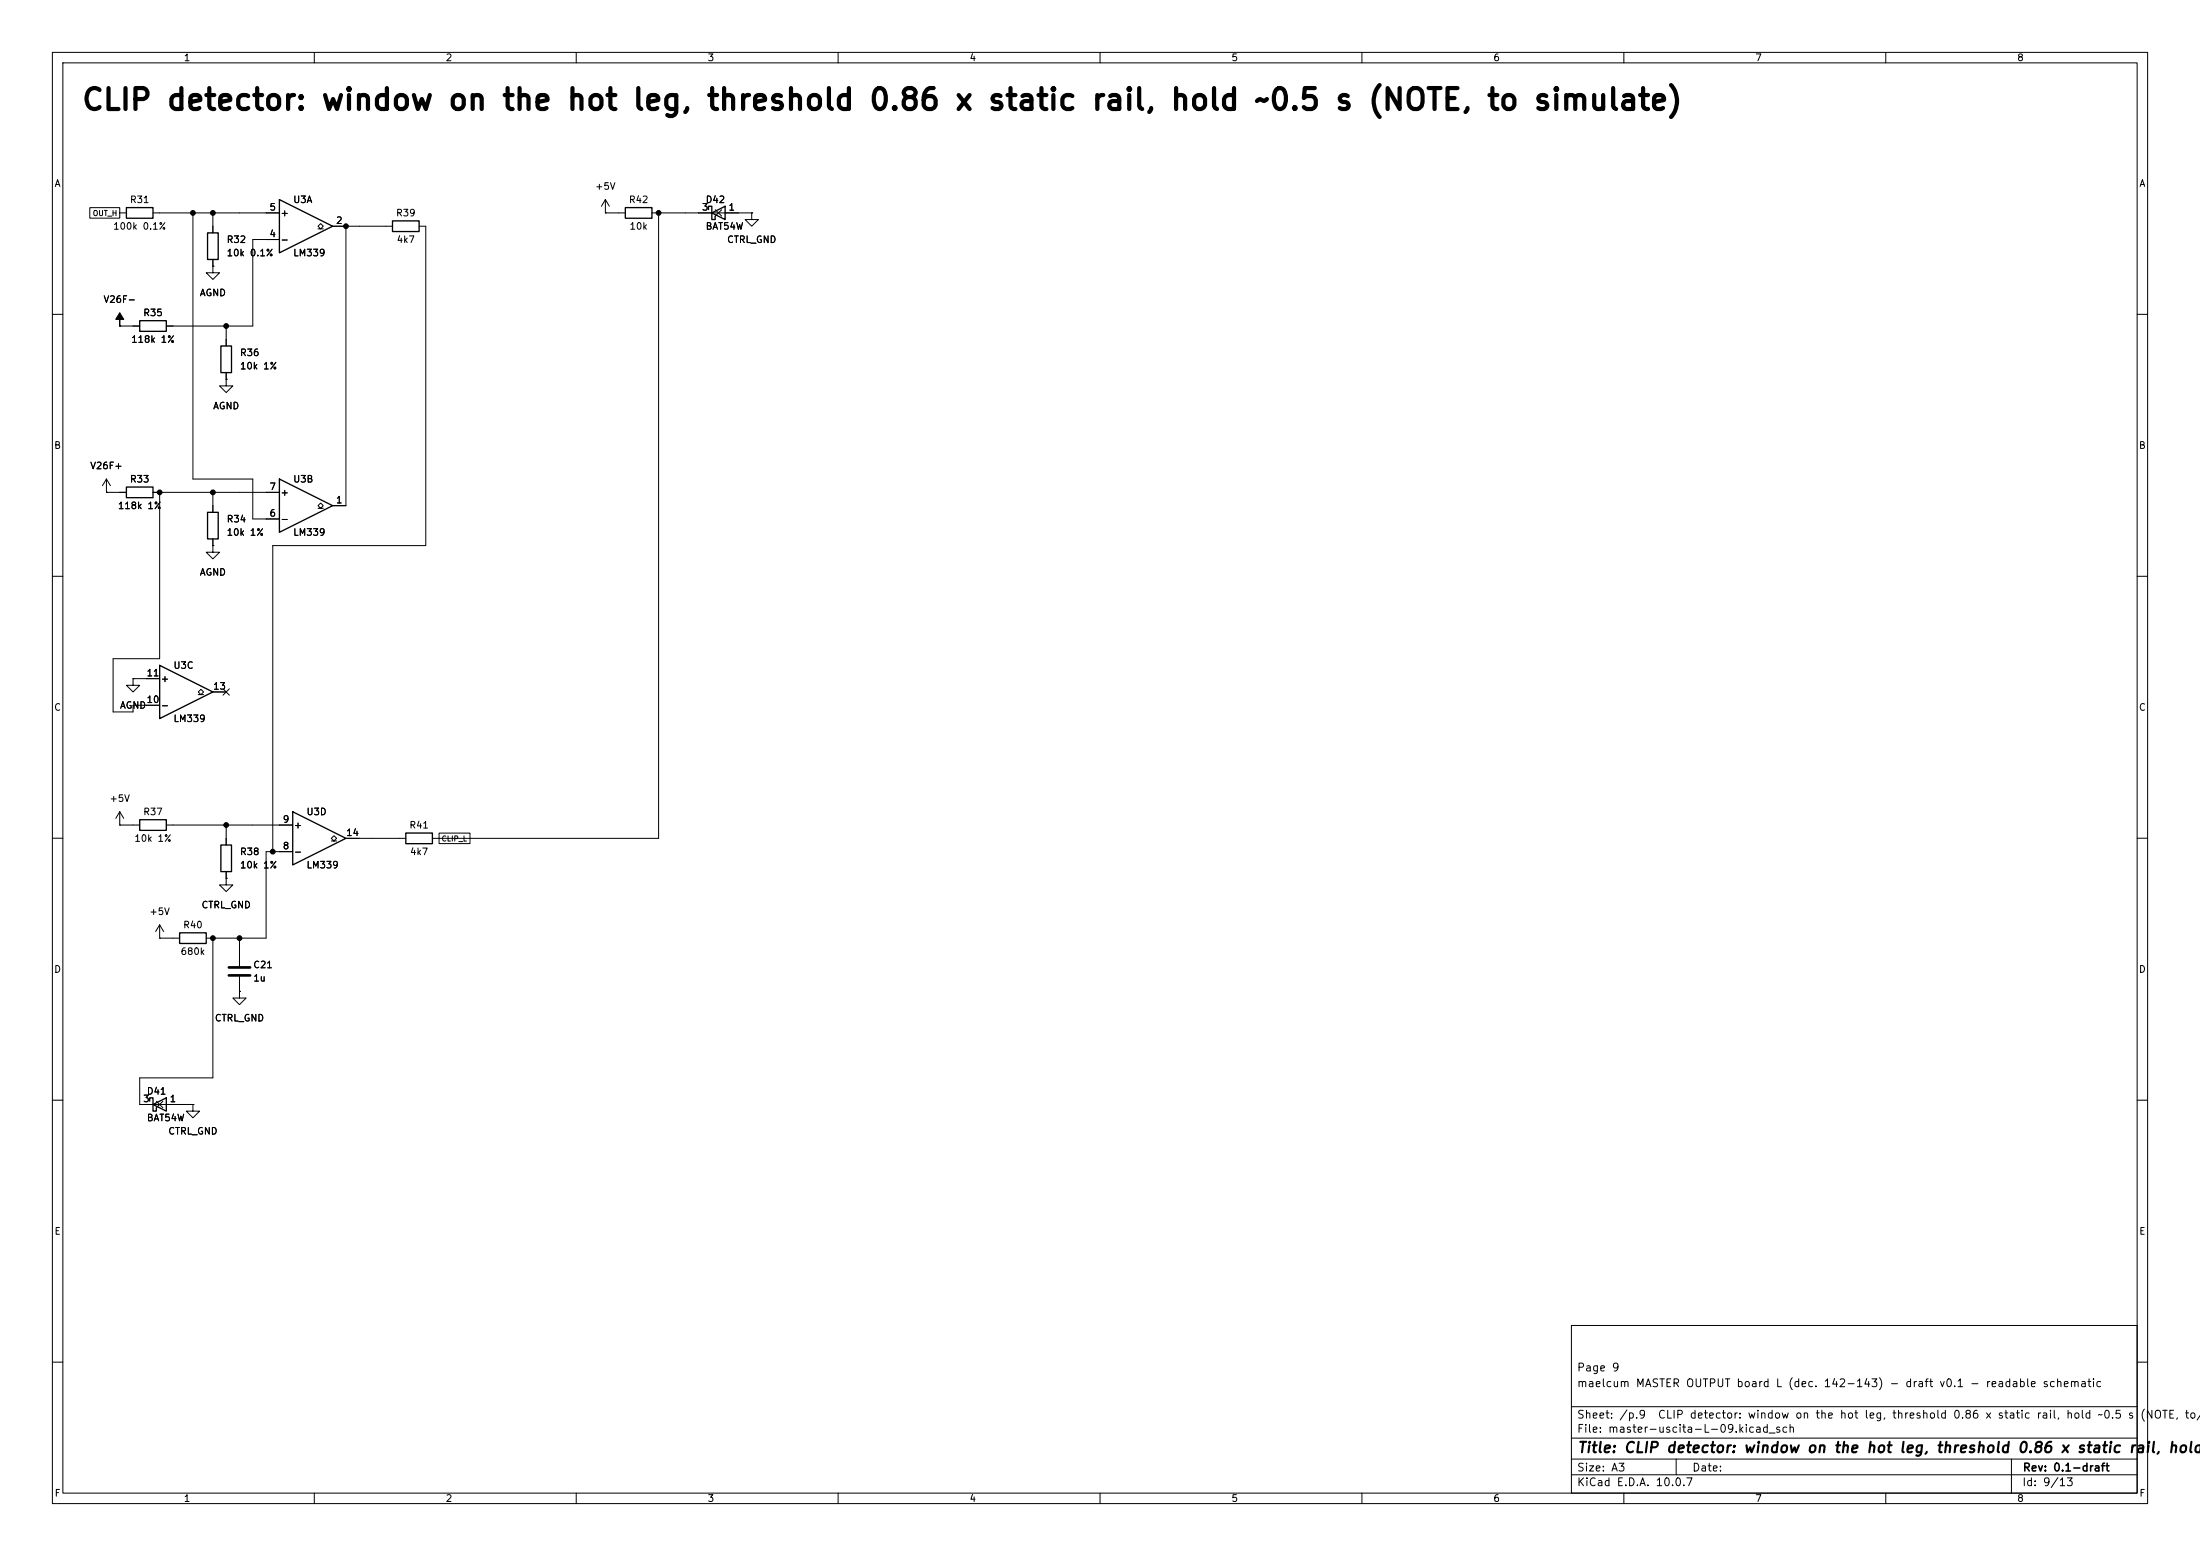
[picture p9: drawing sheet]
(kicad_sch
 (version 20260101)
 (generator "eeschema")
 (generator_version "10.0")
 (paper "A3")
 (title_block
  (title "CLIP detector: window on the hot leg, threshold 0.86 x static rail, hold ~0.5 s (NOTE, to simulate)")
  (rev "0.1-draft")
  (comment 1 "maelcum MASTER OUTPUT board L (dec. 142-143) - draft v0.1 - readable schematic")
  (comment 2 "Page 9"))
 (lib_symbols
  (symbol
   "Comparator:LM339"
   (pin_names
    (offset 0.127)) (exclude_from_sim no) (in_bom yes) (on_board yes)
   (in_pos_files yes)
   (duplicate_pin_numbers_are_jumpers no)
   (property
    "Reference"
    "U" (at 0 5.08 0) (show_name no) (do_not_autoplace no) (effects (font (size 1.27 1.27)) (justify left)))
   (property
    "Value"
    "LM339" (at 0 -5.08 0) (show_name no) (do_not_autoplace no) (effects (font (size 1.27 1.27)) (justify left)))
   (property
    "Footprint"
    "" (at -1.27 2.54 0) (show_name no) (do_not_autoplace no) (hide yes) (effects (font (size 1.27 1.27))))
   (property
    "Datasheet"
    "https://www.st.com/resource/en/datasheet/lm139.pdf" (at 1.27 5.08 0) (show_name no) (do_not_autoplace no) (hide yes) (effects (font (size 1.27 1.27))))
   (property
    "Description"
    "Quad Differential Comparators, SOIC-14/TSSOP-14" (at 0 0 0) (show_name no) (do_not_autoplace no) (hide yes) (effects (font (size 1.27 1.27))))
   (property
    "ki_locked"
    "" (at 0 0 0) (show_name no) (do_not_autoplace no) (effects (font (size 1.27 1.27))))
   (property
    "ki_keywords"
    "cmp open collector" (at 0 0 0) (show_name no) (do_not_autoplace no) (hide yes) (effects (font (size 1.27 1.27))))
   (property
    "ki_fp_filters"
    "SOIC*3.9x8.7mm*P1.27mm* TSSOP*4.4x5mm*P0.65mm*" (at 0 0 0) (show_name no) (do_not_autoplace no) (hide yes) (effects (font (size 1.27 1.27))))
   (symbol
    "LM339_1_1"
    (polyline (pts (xy -5.08 5.08) (xy 5.08 0) (xy -5.08 -5.08) (xy -5.08 5.08)) (stroke (width 0.254) (type default)) (fill (type background)))
    (polyline (pts (xy 3.302 -0.508) (xy 2.794 -0.508) (xy 3.302 0) (xy 2.794 0.508) (xy 2.286 0) (xy 2.794 -0.508) (xy 2.286 -0.508)) (stroke (width 0.127) (type default)) (fill (type none)))
    (pin
    open_collector
    line (at 7.62 0 180) (length 2.54) (name
    "" (effects (font (size 1.27 1.27)))) (number
    "2" (effects (font (size 1.27 1.27)))))
    (pin
    input
    line (at -7.62 -2.54 0) (length 2.54) (name
    "-" (effects (font (size 1.27 1.27)))) (number
    "4" (effects (font (size 1.27 1.27)))))
    (pin
    input
    line (at -7.62 2.54 0) (length 2.54) (name
    "+" (effects (font (size 1.27 1.27)))) (number
    "5" (effects (font (size 1.27 1.27))))))
   (symbol
    "LM339_2_1"
    (polyline (pts (xy -5.08 5.08) (xy 5.08 0) (xy -5.08 -5.08) (xy -5.08 5.08)) (stroke (width 0.254) (type default)) (fill (type background)))
    (polyline (pts (xy 3.302 -0.508) (xy 2.794 -0.508) (xy 3.302 0) (xy 2.794 0.508) (xy 2.286 0) (xy 2.794 -0.508) (xy 2.286 -0.508)) (stroke (width 0.127) (type default)) (fill (type none)))
    (pin
    open_collector
    line (at 7.62 0 180) (length 2.54) (name
    "" (effects (font (size 1.27 1.27)))) (number
    "1" (effects (font (size 1.27 1.27)))))
    (pin
    input
    line (at -7.62 -2.54 0) (length 2.54) (name
    "-" (effects (font (size 1.27 1.27)))) (number
    "6" (effects (font (size 1.27 1.27)))))
    (pin
    input
    line (at -7.62 2.54 0) (length 2.54) (name
    "+" (effects (font (size 1.27 1.27)))) (number
    "7" (effects (font (size 1.27 1.27))))))
   (symbol
    "LM339_3_1"
    (polyline (pts (xy -5.08 5.08) (xy 5.08 0) (xy -5.08 -5.08) (xy -5.08 5.08)) (stroke (width 0.254) (type default)) (fill (type background)))
    (polyline (pts (xy 3.302 -0.508) (xy 2.794 -0.508) (xy 3.302 0) (xy 2.794 0.508) (xy 2.286 0) (xy 2.794 -0.508) (xy 2.286 -0.508)) (stroke (width 0.127) (type default)) (fill (type none)))
    (pin
    input
    line (at -7.62 -2.54 0) (length 2.54) (name
    "-" (effects (font (size 1.27 1.27)))) (number
    "10" (effects (font (size 1.27 1.27)))))
    (pin
    input
    line (at -7.62 2.54 0) (length 2.54) (name
    "+" (effects (font (size 1.27 1.27)))) (number
    "11" (effects (font (size 1.27 1.27)))))
    (pin
    open_collector
    line (at 7.62 0 180) (length 2.54) (name
    "" (effects (font (size 1.27 1.27)))) (number
    "13" (effects (font (size 1.27 1.27))))))
   (symbol
    "LM339_4_1"
    (polyline (pts (xy -5.08 5.08) (xy 5.08 0) (xy -5.08 -5.08) (xy -5.08 5.08)) (stroke (width 0.254) (type default)) (fill (type background)))
    (polyline (pts (xy 3.302 -0.508) (xy 2.794 -0.508) (xy 3.302 0) (xy 2.794 0.508) (xy 2.286 0) (xy 2.794 -0.508) (xy 2.286 -0.508)) (stroke (width 0.127) (type default)) (fill (type none)))
    (pin
    input
    line (at -7.62 -2.54 0) (length 2.54) (name
    "-" (effects (font (size 1.27 1.27)))) (number
    "8" (effects (font (size 1.27 1.27)))))
    (pin
    input
    line (at -7.62 2.54 0) (length 2.54) (name
    "+" (effects (font (size 1.27 1.27)))) (number
    "9" (effects (font (size 1.27 1.27)))))
    (pin
    open_collector
    line (at 7.62 0 180) (length 2.54) (name
    "" (effects (font (size 1.27 1.27)))) (number
    "14" (effects (font (size 1.27 1.27))))))
   (symbol
    "LM339_5_1"
    (pin
    power_in
    line (at -2.54 7.62 270) (length 3.81) (name
    "V+" (effects (font (size 1.27 1.27)))) (number
    "3" (effects (font (size 1.27 1.27)))))
    (pin
    power_in
    line (at -2.54 -7.62 90) (length 3.81) (name
    "V-" (effects (font (size 1.27 1.27)))) (number
    "12" (effects (font (size 1.27 1.27))))))
   (embedded_fonts no))
  (symbol
   "Device:R"
   (pin_numbers (hide yes))
   (pin_names
    (offset 0)) (exclude_from_sim no) (in_bom yes) (on_board yes)
   (in_pos_files yes)
   (duplicate_pin_numbers_are_jumpers no)
   (property
    "Reference"
    "R" (at 2.032 0 90) (show_name no) (do_not_autoplace no) (effects (font (size 1.27 1.27))))
   (property
    "Value"
    "R" (at 0 0 90) (show_name no) (do_not_autoplace no) (effects (font (size 1.27 1.27))))
   (property
    "Footprint"
    "" (at -1.778 0 90) (show_name no) (do_not_autoplace no) (hide yes) (effects (font (size 1.27 1.27))))
   (property
    "Datasheet"
    "" (at 0 0 0) (show_name no) (do_not_autoplace no) (hide yes) (effects (font (size 1.27 1.27))))
   (property
    "Description"
    "Resistor" (at 0 0 0) (show_name no) (do_not_autoplace no) (hide yes) (effects (font (size 1.27 1.27))))
   (property
    "ki_keywords"
    "R res resistor" (at 0 0 0) (show_name no) (do_not_autoplace no) (hide yes) (effects (font (size 1.27 1.27))))
   (property
    "ki_fp_filters"
    "R_*" (at 0 0 0) (show_name no) (do_not_autoplace no) (hide yes) (effects (font (size 1.27 1.27))))
   (symbol
    "R_0_1"
    (rectangle (start -1.016 -2.54) (end 1.016 2.54) (stroke (width 0.254) (type default)) (fill (type none))))
   (symbol
    "R_1_1"
    (pin
    passive
    line (at 0 3.81 270) (length 1.27) (name
    "" (effects (font (size 1.27 1.27)))) (number
    "1" (effects (font (size 1.27 1.27)))))
    (pin
    passive
    line (at 0 -3.81 90) (length 1.27) (name
    "" (effects (font (size 1.27 1.27)))) (number
    "2" (effects (font (size 1.27 1.27))))))
   (embedded_fonts no))
  (symbol
   "power:GND"
   (power global)
   (pin_numbers (hide yes))
   (pin_names
    (offset 0) (hide yes)) (exclude_from_sim no) (in_bom yes) (on_board yes)
   (in_pos_files yes)
   (duplicate_pin_numbers_are_jumpers no)
   (property
    "Reference"
    "#PWR" (at 0 -6.35 0) (show_name no) (do_not_autoplace no) (hide yes) (effects (font (size 1.27 1.27))))
   (property
    "Value"
    "GND" (at 0 -3.81 0) (show_name no) (do_not_autoplace no) (effects (font (size 1.27 1.27))))
   (property
    "Footprint"
    "" (at 0 0 0) (show_name no) (do_not_autoplace no) (hide yes) (effects (font (size 1.27 1.27))))
   (property
    "Datasheet"
    "" (at 0 0 0) (show_name no) (do_not_autoplace no) (hide yes) (effects (font (size 1.27 1.27))))
   (property
    "Description"
    "Power symbol creates a global label with name \"GND\" , ground" (at 0 0 0) (show_name no) (do_not_autoplace no) (hide yes) (effects (font (size 1.27 1.27))))
   (property
    "ki_keywords"
    "global power" (at 0 0 0) (show_name no) (do_not_autoplace no) (hide yes) (effects (font (size 1.27 1.27))))
   (symbol
    "GND_0_1"
    (polyline (pts (xy 0 0) (xy 0 -1.27) (xy 1.27 -1.27) (xy 0 -2.54) (xy -1.27 -1.27) (xy 0 -1.27)) (stroke (width 0) (type default)) (fill (type none))))
   (symbol
    "GND_1_1"
    (pin
    power_in
    line (at 0 0 270) (length 0) (name
    "" (effects (font (size 1.27 1.27)))) (number
    "1" (effects (font (size 1.27 1.27))))))
   (embedded_fonts no))
  (symbol
   "power:-15V"
   (power global)
   (pin_numbers (hide yes))
   (pin_names
    (offset 0) (hide yes)) (exclude_from_sim no) (in_bom yes) (on_board yes)
   (in_pos_files yes)
   (duplicate_pin_numbers_are_jumpers no)
   (property
    "Reference"
    "#PWR" (at 0 -3.81 0) (show_name no) (do_not_autoplace no) (hide yes) (effects (font (size 1.27 1.27))))
   (property
    "Value"
    "-15V" (at 0 3.556 0) (show_name no) (do_not_autoplace no) (effects (font (size 1.27 1.27))))
   (property
    "Footprint"
    "" (at 0 0 0) (show_name no) (do_not_autoplace no) (hide yes) (effects (font (size 1.27 1.27))))
   (property
    "Datasheet"
    "" (at 0 0 0) (show_name no) (do_not_autoplace no) (hide yes) (effects (font (size 1.27 1.27))))
   (property
    "Description"
    "Power symbol creates a global label with name \"-15V\"" (at 0 0 0) (show_name no) (do_not_autoplace no) (hide yes) (effects (font (size 1.27 1.27))))
   (property
    "ki_keywords"
    "global power" (at 0 0 0) (show_name no) (do_not_autoplace no) (hide yes) (effects (font (size 1.27 1.27))))
   (symbol
    "-15V_0_0"
    (pin
    power_in
    line (at 0 0 90) (length 0) (name
    "" (effects (font (size 1.27 1.27)))) (number
    "1" (effects (font (size 1.27 1.27))))))
   (symbol
    "-15V_0_1"
    (polyline (pts (xy 0 0) (xy 0 1.27) (xy 0.762 1.27) (xy 0 2.54) (xy -0.762 1.27) (xy 0 1.27)) (stroke (width 0) (type default)) (fill (type outline))))
   (embedded_fonts no))
  (symbol
   "power:+15V"
   (power global)
   (pin_numbers (hide yes))
   (pin_names
    (offset 0) (hide yes)) (exclude_from_sim no) (in_bom yes) (on_board yes)
   (in_pos_files yes)
   (duplicate_pin_numbers_are_jumpers no)
   (property
    "Reference"
    "#PWR" (at 0 -3.81 0) (show_name no) (do_not_autoplace no) (hide yes) (effects (font (size 1.27 1.27))))
   (property
    "Value"
    "+15V" (at 0 3.556 0) (show_name no) (do_not_autoplace no) (effects (font (size 1.27 1.27))))
   (property
    "Footprint"
    "" (at 0 0 0) (show_name no) (do_not_autoplace no) (hide yes) (effects (font (size 1.27 1.27))))
   (property
    "Datasheet"
    "" (at 0 0 0) (show_name no) (do_not_autoplace no) (hide yes) (effects (font (size 1.27 1.27))))
   (property
    "Description"
    "Power symbol creates a global label with name \"+15V\"" (at 0 0 0) (show_name no) (do_not_autoplace no) (hide yes) (effects (font (size 1.27 1.27))))
   (property
    "ki_keywords"
    "global power" (at 0 0 0) (show_name no) (do_not_autoplace no) (hide yes) (effects (font (size 1.27 1.27))))
   (symbol
    "+15V_0_1"
    (polyline (pts (xy -0.762 1.27) (xy 0 2.54)) (stroke (width 0) (type default)) (fill (type none)))
    (polyline (pts (xy 0 2.54) (xy 0.762 1.27)) (stroke (width 0) (type default)) (fill (type none)))
    (polyline (pts (xy 0 0) (xy 0 2.54)) (stroke (width 0) (type default)) (fill (type none))))
   (symbol
    "+15V_1_1"
    (pin
    power_in
    line (at 0 0 90) (length 0) (name
    "" (effects (font (size 1.27 1.27)))) (number
    "1" (effects (font (size 1.27 1.27))))))
   (embedded_fonts no))
  (symbol
   "Device:C"
   (pin_numbers (hide yes))
   (pin_names
    (offset 0.254)) (exclude_from_sim no) (in_bom yes) (on_board yes)
   (in_pos_files yes)
   (duplicate_pin_numbers_are_jumpers no)
   (property
    "Reference"
    "C" (at 0.635 2.54 0) (show_name no) (do_not_autoplace no) (effects (font (size 1.27 1.27)) (justify left)))
   (property
    "Value"
    "C" (at 0.635 -2.54 0) (show_name no) (do_not_autoplace no) (effects (font (size 1.27 1.27)) (justify left)))
   (property
    "Footprint"
    "" (at 0.9652 -3.81 0) (show_name no) (do_not_autoplace no) (hide yes) (effects (font (size 1.27 1.27))))
   (property
    "Datasheet"
    "" (at 0 0 0) (show_name no) (do_not_autoplace no) (hide yes) (effects (font (size 1.27 1.27))))
   (property
    "Description"
    "Unpolarized capacitor" (at 0 0 0) (show_name no) (do_not_autoplace no) (hide yes) (effects (font (size 1.27 1.27))))
   (property
    "ki_keywords"
    "cap capacitor" (at 0 0 0) (show_name no) (do_not_autoplace no) (hide yes) (effects (font (size 1.27 1.27))))
   (property
    "ki_fp_filters"
    "C_*" (at 0 0 0) (show_name no) (do_not_autoplace no) (hide yes) (effects (font (size 1.27 1.27))))
   (symbol
    "C_0_1"
    (polyline (pts (xy -2.032 0.762) (xy 2.032 0.762)) (stroke (width 0.508) (type default)) (fill (type none)))
    (polyline (pts (xy -2.032 -0.762) (xy 2.032 -0.762)) (stroke (width 0.508) (type default)) (fill (type none))))
   (symbol
    "C_1_1"
    (pin
    passive
    line (at 0 3.81 270) (length 2.794) (name
    "" (effects (font (size 1.27 1.27)))) (number
    "1" (effects (font (size 1.27 1.27)))))
    (pin
    passive
    line (at 0 -3.81 90) (length 2.794) (name
    "" (effects (font (size 1.27 1.27)))) (number
    "2" (effects (font (size 1.27 1.27))))))
   (embedded_fonts no))
  (symbol
   "Diode:BAT54W"
   (pin_names
    (offset 1.016) (hide yes)) (exclude_from_sim no) (in_bom yes) (on_board yes)
   (in_pos_files yes)
   (duplicate_pin_numbers_are_jumpers no)
   (property
    "Reference"
    "D" (at 0 2.54 0) (show_name no) (do_not_autoplace no) (effects (font (size 1.27 1.27))))
   (property
    "Value"
    "BAT54W" (at 0 -2.54 0) (show_name no) (do_not_autoplace no) (effects (font (size 1.27 1.27))))
   (property
    "Footprint"
    "Package_TO_SOT_SMD:SOT-323_SC-70" (at 0 -4.445 0) (show_name no) (do_not_autoplace no) (hide yes) (effects (font (size 1.27 1.27))))
   (property
    "Datasheet"
    "https://assets.nexperia.com/documents/data-sheet/BAT54W_SER.pdf" (at 0 0 0) (show_name no) (do_not_autoplace no) (hide yes) (effects (font (size 1.27 1.27))))
   (property
    "Description"
    "Schottky barrier diode, SOT-323" (at 0 0 0) (show_name no) (do_not_autoplace no) (hide yes) (effects (font (size 1.27 1.27))))
   (property
    "ki_keywords"
    "schottky diode" (at 0 0 0) (show_name no) (do_not_autoplace no) (hide yes) (effects (font (size 1.27 1.27))))
   (property
    "ki_fp_filters"
    "SOT?323*" (at 0 0 0) (show_name no) (do_not_autoplace no) (hide yes) (effects (font (size 1.27 1.27))))
   (symbol
    "BAT54W_0_1"
    (polyline (pts (xy -1.905 0.635) (xy -1.905 1.27) (xy -1.27 1.27) (xy -1.27 -1.27) (xy -0.635 -1.27) (xy -0.635 -0.635)) (stroke (width 0.254) (type default)) (fill (type none)))
    (polyline (pts (xy 1.27 1.27) (xy 1.27 -1.27) (xy -1.27 0) (xy 1.27 1.27)) (stroke (width 0.254) (type default)) (fill (type none)))
    (polyline (pts (xy 1.27 0) (xy -1.27 0)) (stroke (width 0) (type default)) (fill (type none))))
   (symbol
    "BAT54W_1_1"
    (pin
    passive
    line (at 3.81 0 180) (length 2.54) (name
    "A" (effects (font (size 1.27 1.27)))) (number
    "1" (effects (font (size 1.27 1.27)))))
    (pin
    no_connect
    line (at 0 0 90) (length 2.54) (hide yes) (name
    "NC" (effects (font (size 1.27 1.27)))) (number
    "2" (effects (font (size 1.27 1.27)))))
    (pin
    passive
    line (at -3.81 0 0) (length 2.54) (name
    "K" (effects (font (size 1.27 1.27)))) (number
    "3" (effects (font (size 1.27 1.27))))))
   (embedded_fonts no)))
 (text
  "CLIP detector: window on the hot leg, threshold 0.86 x static rail, hold ~0.5 s (NOTE, to simulate)"
  (exclude_from_sim no)
  (at 15.24 21.59 0)
  (effects (font (size 4 4)
    (bold yes)) (justify left bottom)))
 (symbol
  (lib_id "Comparator:LM339")
  (at 58.42 43.18 0)
  (unit 1)
  (body_style 1)
  (exclude_from_sim no)
  (in_bom yes)
  (on_board yes)
  (dnp no)
  (property
   "Reference"
   "U3" (at 55.88 38.1 0) (effects (font (size 1.27 1.27)) (justify left)))
  (property
   "Value"
   "LM339" (at 55.88 48.26 0) (effects (font (size 1.27 1.27)) (justify left)))
  (property
   "Footprint"
   "Package_SO:SOIC-14_3.9x8.7mm_P1.27mm" (at 58.42 43.18 0) (effects (font (size 1.27 1.27)) (justify left) (hide yes)))
  (property
   "Datasheet"
   "" (at 58.42 43.18 0) (effects (font (size 1.27 1.27)) (justify left) (hide yes)))
  (property
   "Nota"
   "NOTA: clip detector (correzione 20 della review)" (at 58.42 43.18 0) (effects (font (size 1.27 1.27)) (justify left) (hide yes)))
  (pin
   "2")
  (pin
   "4")
  (pin
   "5")
  (instances (project
    "master-uscita-L" (path
    "/cc71cb06-0b2d-556a-b328-36d22986674b/72d76000-9c12-505d-b5e4-c0ff40a6dc7b" (reference "U3") (unit 1)))))
 (wire
  (pts (xy 66.04 43.18) (xy 68.58 43.18))
  (stroke (width 0) (type default)))
 (symbol
  (lib_id "Device:R")
  (at 77.47 43.18 90)
  (unit 1)
  (body_style 1)
  (exclude_from_sim no)
  (in_bom yes)
  (on_board yes)
  (dnp no)
  (property
   "Reference"
   "R39" (at 77.47 40.64 90) (effects (font (size 1.27 1.27))))
  (property
   "Value"
   "4k7" (at 77.47 45.72 90) (effects (font (size 1.27 1.27))))
  (property
   "Footprint"
   "Resistor_SMD:R_0805_2012Metric" (at 77.47 43.18 0) (effects (font (size 1.27 1.27)) (justify left) (hide yes)))
  (property
   "Datasheet"
   "" (at 77.47 43.18 0) (effects (font (size 1.27 1.27)) (justify left) (hide yes)))
  (pin
   "1")
  (pin
   "2")
  (instances (project
    "master-uscita-L" (path
    "/cc71cb06-0b2d-556a-b328-36d22986674b/72d76000-9c12-505d-b5e4-c0ff40a6dc7b" (reference "R39") (unit 1)))))
 (wire
  (pts (xy 68.58 43.18) (xy 73.66 43.18))
  (stroke (width 0) (type default)))
 (wire
  (pts (xy 50.8 40.64) (xy 45.72 40.64))
  (stroke (width 0) (type default)))
 (symbol
  (lib_id "Device:R")
  (at 40.64 46.99 0)
  (unit 1)
  (body_style 1)
  (exclude_from_sim no)
  (in_bom yes)
  (on_board yes)
  (dnp no)
  (property
   "Reference"
   "R32" (at 43.18 45.72 0) (effects (font (size 1.27 1.27)) (justify left)))
  (property
   "Value"
   "10k 0.1%" (at 43.18 48.26 0) (effects (font (size 1.27 1.27)) (justify left)))
  (property
   "Footprint"
   "Resistor_SMD:R_0805_2012Metric" (at 40.64 46.99 0) (effects (font (size 1.27 1.27)) (justify left) (hide yes)))
  (property
   "Datasheet"
   "" (at 40.64 46.99 0) (effects (font (size 1.27 1.27)) (justify left) (hide yes)))
  (pin
   "1")
  (pin
   "2")
  (instances (project
    "master-uscita-L" (path
    "/cc71cb06-0b2d-556a-b328-36d22986674b/72d76000-9c12-505d-b5e4-c0ff40a6dc7b" (reference "R32") (unit 1)))))
 (symbol
  (lib_id "Device:R")
  (at 26.67 40.64 90)
  (unit 1)
  (body_style 1)
  (exclude_from_sim no)
  (in_bom yes)
  (on_board yes)
  (dnp no)
  (property
   "Reference"
   "R31" (at 26.67 38.1 90) (effects (font (size 1.27 1.27))))
  (property
   "Value"
   "100k 0.1%" (at 26.67 43.18 90) (effects (font (size 1.27 1.27))))
  (property
   "Footprint"
   "Resistor_SMD:R_0805_2012Metric" (at 26.67 40.64 0) (effects (font (size 1.27 1.27)) (justify left) (hide yes)))
  (property
   "Datasheet"
   "" (at 26.67 40.64 0) (effects (font (size 1.27 1.27)) (justify left) (hide yes)))
  (pin
   "1")
  (pin
   "2")
  (instances (project
    "master-uscita-L" (path
    "/cc71cb06-0b2d-556a-b328-36d22986674b/72d76000-9c12-505d-b5e4-c0ff40a6dc7b" (reference "R31") (unit 1)))))
 (wire
  (pts (xy 45.72 40.64) (xy 40.64 40.64))
  (stroke (width 0) (type default)))
 (wire
  (pts (xy 40.64 40.64) (xy 40.64 43.18))
  (stroke (width 0) (type default)))
 (wire
  (pts (xy 40.64 40.64) (xy 30.48 40.64))
  (stroke (width 0) (type default)))
 (junction
  (at 40.64 40.64)
  (diameter 0)
  (color 0 0 0 0))
 (symbol
  (lib_id "power:GND")
  (at 40.64 50.8 0)
  (unit 1)
  (body_style 1)
  (exclude_from_sim no)
  (in_bom yes)
  (on_board yes)
  (dnp no)
  (property
   "Reference"
   "#PWR001" (at 40.64 50.8 0) (effects (font (size 1.27 1.27)) (justify left) (hide yes)))
  (property
   "Value"
   "AGND" (at 40.64 55.88 0) (effects (font (size 1.27 1.27))))
  (property
   "Footprint"
   "" (at 40.64 50.8 0) (effects (font (size 1.27 1.27)) (justify left) (hide yes)))
  (property
   "Datasheet"
   "" (at 40.64 50.8 0) (effects (font (size 1.27 1.27)) (justify left) (hide yes)))
  (pin
   "1")
  (instances (project
    "master-uscita-L" (path
    "/cc71cb06-0b2d-556a-b328-36d22986674b/72d76000-9c12-505d-b5e4-c0ff40a6dc7b" (reference "#PWR001") (unit 1)))))
 (wire
  (pts (xy 50.8 45.72) (xy 48.26 45.72))
  (stroke (width 0) (type default)))
 (wire
  (pts (xy 48.26 45.72) (xy 48.26 62.23))
  (stroke (width 0) (type default)))
 (symbol
  (lib_id "Device:R")
  (at 43.18 68.58 0)
  (unit 1)
  (body_style 1)
  (exclude_from_sim no)
  (in_bom yes)
  (on_board yes)
  (dnp no)
  (property
   "Reference"
   "R36" (at 45.72 67.31 0) (effects (font (size 1.27 1.27)) (justify left)))
  (property
   "Value"
   "10k 1%" (at 45.72 69.85 0) (effects (font (size 1.27 1.27)) (justify left)))
  (property
   "Footprint"
   "Resistor_SMD:R_0805_2012Metric" (at 43.18 68.58 0) (effects (font (size 1.27 1.27)) (justify left) (hide yes)))
  (property
   "Datasheet"
   "" (at 43.18 68.58 0) (effects (font (size 1.27 1.27)) (justify left) (hide yes)))
  (pin
   "1")
  (pin
   "2")
  (instances (project
    "master-uscita-L" (path
    "/cc71cb06-0b2d-556a-b328-36d22986674b/72d76000-9c12-505d-b5e4-c0ff40a6dc7b" (reference "R36") (unit 1)))))
 (symbol
  (lib_id "Device:R")
  (at 29.21 62.23 90)
  (unit 1)
  (body_style 1)
  (exclude_from_sim no)
  (in_bom yes)
  (on_board yes)
  (dnp no)
  (property
   "Reference"
   "R35" (at 29.21 59.69 90) (effects (font (size 1.27 1.27))))
  (property
   "Value"
   "118k 1%" (at 29.21 64.77 90) (effects (font (size 1.27 1.27))))
  (property
   "Footprint"
   "Resistor_SMD:R_0805_2012Metric" (at 29.21 62.23 0) (effects (font (size 1.27 1.27)) (justify left) (hide yes)))
  (property
   "Datasheet"
   "" (at 29.21 62.23 0) (effects (font (size 1.27 1.27)) (justify left) (hide yes)))
  (pin
   "1")
  (pin
   "2")
  (instances (project
    "master-uscita-L" (path
    "/cc71cb06-0b2d-556a-b328-36d22986674b/72d76000-9c12-505d-b5e4-c0ff40a6dc7b" (reference "R35") (unit 1)))))
 (wire
  (pts (xy 48.26 62.23) (xy 43.18 62.23))
  (stroke (width 0) (type default)))
 (wire
  (pts (xy 43.18 62.23) (xy 43.18 64.77))
  (stroke (width 0) (type default)))
 (wire
  (pts (xy 43.18 62.23) (xy 33.02 62.23))
  (stroke (width 0) (type default)))
 (junction
  (at 43.18 62.23)
  (diameter 0)
  (color 0 0 0 0))
 (symbol
  (lib_id "power:GND")
  (at 43.18 72.39 0)
  (unit 1)
  (body_style 1)
  (exclude_from_sim no)
  (in_bom yes)
  (on_board yes)
  (dnp no)
  (property
   "Reference"
   "#PWR002" (at 43.18 72.39 0) (effects (font (size 1.27 1.27)) (justify left) (hide yes)))
  (property
   "Value"
   "AGND" (at 43.18 77.47 0) (effects (font (size 1.27 1.27))))
  (property
   "Footprint"
   "" (at 43.18 72.39 0) (effects (font (size 1.27 1.27)) (justify left) (hide yes)))
  (property
   "Datasheet"
   "" (at 43.18 72.39 0) (effects (font (size 1.27 1.27)) (justify left) (hide yes)))
  (pin
   "1")
  (instances (project
    "master-uscita-L" (path
    "/cc71cb06-0b2d-556a-b328-36d22986674b/72d76000-9c12-505d-b5e4-c0ff40a6dc7b" (reference "#PWR002") (unit 1)))))
 (wire
  (pts (xy 25.4 62.23) (xy 22.86 62.23))
  (stroke (width 0) (type default)))
 (symbol
  (lib_id "power:-15V")
  (at 22.86 62.23 0)
  (unit 1)
  (body_style 1)
  (exclude_from_sim no)
  (in_bom yes)
  (on_board yes)
  (dnp no)
  (property
   "Reference"
   "#PWR003" (at 22.86 62.23 0) (effects (font (size 1.27 1.27)) (justify left) (hide yes)))
  (property
   "Value"
   "V26F-" (at 22.86 57.15 0) (effects (font (size 1.27 1.27))))
  (property
   "Footprint"
   "" (at 22.86 62.23 0) (effects (font (size 1.27 1.27)) (justify left) (hide yes)))
  (property
   "Datasheet"
   "" (at 22.86 62.23 0) (effects (font (size 1.27 1.27)) (justify left) (hide yes)))
  (pin
   "1")
  (instances (project
    "master-uscita-L" (path
    "/cc71cb06-0b2d-556a-b328-36d22986674b/72d76000-9c12-505d-b5e4-c0ff40a6dc7b" (reference "#PWR003") (unit 1)))))
 (symbol
  (lib_id "Comparator:LM339")
  (at 58.42 96.52 0)
  (unit 2)
  (body_style 1)
  (exclude_from_sim no)
  (in_bom yes)
  (on_board yes)
  (dnp no)
  (property
   "Reference"
   "U3" (at 55.88 91.44 0) (effects (font (size 1.27 1.27)) (justify left)))
  (property
   "Value"
   "LM339" (at 55.88 101.6 0) (effects (font (size 1.27 1.27)) (justify left)))
  (property
   "Footprint"
   "Package_SO:SOIC-14_3.9x8.7mm_P1.27mm" (at 58.42 96.52 0) (effects (font (size 1.27 1.27)) (justify left) (hide yes)))
  (property
   "Datasheet"
   "" (at 58.42 96.52 0) (effects (font (size 1.27 1.27)) (justify left) (hide yes)))
  (property
   "Nota"
   "NOTA: clip detector (correzione 20 della review)" (at 58.42 96.52 0) (effects (font (size 1.27 1.27)) (justify left) (hide yes)))
  (pin
   "1")
  (pin
   "6")
  (pin
   "7")
  (instances (project
    "master-uscita-L" (path
    "/cc71cb06-0b2d-556a-b328-36d22986674b/72d76000-9c12-505d-b5e4-c0ff40a6dc7b" (reference "U3") (unit 2)))))
 (wire
  (pts (xy 50.8 93.98) (xy 45.72 93.98))
  (stroke (width 0) (type default)))
 (symbol
  (lib_id "Device:R")
  (at 40.64 100.33 0)
  (unit 1)
  (body_style 1)
  (exclude_from_sim no)
  (in_bom yes)
  (on_board yes)
  (dnp no)
  (property
   "Reference"
   "R34" (at 43.18 99.06 0) (effects (font (size 1.27 1.27)) (justify left)))
  (property
   "Value"
   "10k 1%" (at 43.18 101.6 0) (effects (font (size 1.27 1.27)) (justify left)))
  (property
   "Footprint"
   "Resistor_SMD:R_0805_2012Metric" (at 40.64 100.33 0) (effects (font (size 1.27 1.27)) (justify left) (hide yes)))
  (property
   "Datasheet"
   "" (at 40.64 100.33 0) (effects (font (size 1.27 1.27)) (justify left) (hide yes)))
  (pin
   "1")
  (pin
   "2")
  (instances (project
    "master-uscita-L" (path
    "/cc71cb06-0b2d-556a-b328-36d22986674b/72d76000-9c12-505d-b5e4-c0ff40a6dc7b" (reference "R34") (unit 1)))))
 (symbol
  (lib_id "Device:R")
  (at 26.67 93.98 90)
  (unit 1)
  (body_style 1)
  (exclude_from_sim no)
  (in_bom yes)
  (on_board yes)
  (dnp no)
  (property
   "Reference"
   "R33" (at 26.67 91.44 90) (effects (font (size 1.27 1.27))))
  (property
   "Value"
   "118k 1%" (at 26.67 96.52 90) (effects (font (size 1.27 1.27))))
  (property
   "Footprint"
   "Resistor_SMD:R_0805_2012Metric" (at 26.67 93.98 0) (effects (font (size 1.27 1.27)) (justify left) (hide yes)))
  (property
   "Datasheet"
   "" (at 26.67 93.98 0) (effects (font (size 1.27 1.27)) (justify left) (hide yes)))
  (pin
   "1")
  (pin
   "2")
  (instances (project
    "master-uscita-L" (path
    "/cc71cb06-0b2d-556a-b328-36d22986674b/72d76000-9c12-505d-b5e4-c0ff40a6dc7b" (reference "R33") (unit 1)))))
 (wire
  (pts (xy 45.72 93.98) (xy 40.64 93.98))
  (stroke (width 0) (type default)))
 (wire
  (pts (xy 40.64 93.98) (xy 40.64 96.52))
  (stroke (width 0) (type default)))
 (wire
  (pts (xy 40.64 93.98) (xy 30.48 93.98))
  (stroke (width 0) (type default)))
 (junction
  (at 40.64 93.98)
  (diameter 0)
  (color 0 0 0 0))
 (symbol
  (lib_id "power:GND")
  (at 40.64 104.14 0)
  (unit 1)
  (body_style 1)
  (exclude_from_sim no)
  (in_bom yes)
  (on_board yes)
  (dnp no)
  (property
   "Reference"
   "#PWR004" (at 40.64 104.14 0) (effects (font (size 1.27 1.27)) (justify left) (hide yes)))
  (property
   "Value"
   "AGND" (at 40.64 109.22 0) (effects (font (size 1.27 1.27))))
  (property
   "Footprint"
   "" (at 40.64 104.14 0) (effects (font (size 1.27 1.27)) (justify left) (hide yes)))
  (property
   "Datasheet"
   "" (at 40.64 104.14 0) (effects (font (size 1.27 1.27)) (justify left) (hide yes)))
  (pin
   "1")
  (instances (project
    "master-uscita-L" (path
    "/cc71cb06-0b2d-556a-b328-36d22986674b/72d76000-9c12-505d-b5e4-c0ff40a6dc7b" (reference "#PWR004") (unit 1)))))
 (wire
  (pts (xy 22.86 93.98) (xy 20.32 93.98))
  (stroke (width 0) (type default)))
 (symbol
  (lib_id "power:+15V")
  (at 20.32 93.98 0)
  (unit 1)
  (body_style 1)
  (exclude_from_sim no)
  (in_bom yes)
  (on_board yes)
  (dnp no)
  (property
   "Reference"
   "#PWR005" (at 20.32 93.98 0) (effects (font (size 1.27 1.27)) (justify left) (hide yes)))
  (property
   "Value"
   "V26F+" (at 20.32 88.9 0) (effects (font (size 1.27 1.27))))
  (property
   "Footprint"
   "" (at 20.32 93.98 0) (effects (font (size 1.27 1.27)) (justify left) (hide yes)))
  (property
   "Datasheet"
   "" (at 20.32 93.98 0) (effects (font (size 1.27 1.27)) (justify left) (hide yes)))
  (pin
   "1")
  (instances (project
    "master-uscita-L" (path
    "/cc71cb06-0b2d-556a-b328-36d22986674b/72d76000-9c12-505d-b5e4-c0ff40a6dc7b" (reference "#PWR005") (unit 1)))))
 (wire
  (pts (xy 50.8 99.06) (xy 48.26 99.06))
  (stroke (width 0) (type default)))
 (symbol
  (lib_id "Comparator:LM339")
  (at 35.56 132.08 0)
  (unit 3)
  (body_style 1)
  (exclude_from_sim no)
  (in_bom yes)
  (on_board yes)
  (dnp no)
  (property
   "Reference"
   "U3" (at 33.02 127 0) (effects (font (size 1.27 1.27)) (justify left)))
  (property
   "Value"
   "LM339" (at 33.02 137.16 0) (effects (font (size 1.27 1.27)) (justify left)))
  (property
   "Footprint"
   "Package_SO:SOIC-14_3.9x8.7mm_P1.27mm" (at 35.56 132.08 0) (effects (font (size 1.27 1.27)) (justify left) (hide yes)))
  (property
   "Datasheet"
   "" (at 35.56 132.08 0) (effects (font (size 1.27 1.27)) (justify left) (hide yes)))
  (property
   "Nota"
   "NOTA: clip detector (correzione 20 della review)" (at 35.56 132.08 0) (effects (font (size 1.27 1.27)) (justify left) (hide yes)))
  (pin
   "10")
  (pin
   "11")
  (pin
   "13")
  (instances (project
    "master-uscita-L" (path
    "/cc71cb06-0b2d-556a-b328-36d22986674b/72d76000-9c12-505d-b5e4-c0ff40a6dc7b" (reference "U3") (unit 3)))))
 (wire
  (pts (xy 25.4 129.54) (xy 27.94 129.54))
  (stroke (width 0) (type default)))
 (symbol
  (lib_id "power:GND")
  (at 25.4 129.54 0)
  (unit 1)
  (body_style 1)
  (exclude_from_sim no)
  (in_bom yes)
  (on_board yes)
  (dnp no)
  (property
   "Reference"
   "#PWR006" (at 25.4 129.54 0) (effects (font (size 1.27 1.27)) (justify left) (hide yes)))
  (property
   "Value"
   "AGND" (at 25.4 134.62 0) (effects (font (size 1.27 1.27))))
  (property
   "Footprint"
   "" (at 25.4 129.54 0) (effects (font (size 1.27 1.27)) (justify left) (hide yes)))
  (property
   "Datasheet"
   "" (at 25.4 129.54 0) (effects (font (size 1.27 1.27)) (justify left) (hide yes)))
  (pin
   "1")
  (instances (project
    "master-uscita-L" (path
    "/cc71cb06-0b2d-556a-b328-36d22986674b/72d76000-9c12-505d-b5e4-c0ff40a6dc7b" (reference "#PWR006") (unit 1)))))
 (wire
  (pts (xy 27.94 134.62) (xy 25.4 134.62))
  (stroke (width 0) (type default)))
 (wire
  (pts (xy 25.4 135.89) (xy 25.4 134.62))
  (stroke (width 0) (type default)))
 (no_connect
  (at 43.18 132.08))
 (symbol
  (lib_id "Comparator:LM339")
  (at 60.96 160.02 0)
  (unit 4)
  (body_style 1)
  (exclude_from_sim no)
  (in_bom yes)
  (on_board yes)
  (dnp no)
  (property
   "Reference"
   "U3" (at 58.42 154.94 0) (effects (font (size 1.27 1.27)) (justify left)))
  (property
   "Value"
   "LM339" (at 58.42 165.1 0) (effects (font (size 1.27 1.27)) (justify left)))
  (property
   "Footprint"
   "Package_SO:SOIC-14_3.9x8.7mm_P1.27mm" (at 60.96 160.02 0) (effects (font (size 1.27 1.27)) (justify left) (hide yes)))
  (property
   "Datasheet"
   "" (at 60.96 160.02 0) (effects (font (size 1.27 1.27)) (justify left) (hide yes)))
  (property
   "Nota"
   "NOTA: clip detector (correzione 20 della review)" (at 60.96 160.02 0) (effects (font (size 1.27 1.27)) (justify left) (hide yes)))
  (pin
   "8")
  (pin
   "9")
  (pin
   "14")
  (instances (project
    "master-uscita-L" (path
    "/cc71cb06-0b2d-556a-b328-36d22986674b/72d76000-9c12-505d-b5e4-c0ff40a6dc7b" (reference "U3") (unit 4)))))
 (wire
  (pts (xy 53.34 157.48) (xy 48.26 157.48))
  (stroke (width 0) (type default)))
 (symbol
  (lib_id "Device:R")
  (at 43.18 163.83 0)
  (unit 1)
  (body_style 1)
  (exclude_from_sim no)
  (in_bom yes)
  (on_board yes)
  (dnp no)
  (property
   "Reference"
   "R38" (at 45.72 162.56 0) (effects (font (size 1.27 1.27)) (justify left)))
  (property
   "Value"
   "10k 1%" (at 45.72 165.1 0) (effects (font (size 1.27 1.27)) (justify left)))
  (property
   "Footprint"
   "Resistor_SMD:R_0805_2012Metric" (at 43.18 163.83 0) (effects (font (size 1.27 1.27)) (justify left) (hide yes)))
  (property
   "Datasheet"
   "" (at 43.18 163.83 0) (effects (font (size 1.27 1.27)) (justify left) (hide yes)))
  (pin
   "1")
  (pin
   "2")
  (instances (project
    "master-uscita-L" (path
    "/cc71cb06-0b2d-556a-b328-36d22986674b/72d76000-9c12-505d-b5e4-c0ff40a6dc7b" (reference "R38") (unit 1)))))
 (symbol
  (lib_id "Device:R")
  (at 29.21 157.48 90)
  (unit 1)
  (body_style 1)
  (exclude_from_sim no)
  (in_bom yes)
  (on_board yes)
  (dnp no)
  (property
   "Reference"
   "R37" (at 29.21 154.94 90) (effects (font (size 1.27 1.27))))
  (property
   "Value"
   "10k 1%" (at 29.21 160.02 90) (effects (font (size 1.27 1.27))))
  (property
   "Footprint"
   "Resistor_SMD:R_0805_2012Metric" (at 29.21 157.48 0) (effects (font (size 1.27 1.27)) (justify left) (hide yes)))
  (property
   "Datasheet"
   "" (at 29.21 157.48 0) (effects (font (size 1.27 1.27)) (justify left) (hide yes)))
  (pin
   "1")
  (pin
   "2")
  (instances (project
    "master-uscita-L" (path
    "/cc71cb06-0b2d-556a-b328-36d22986674b/72d76000-9c12-505d-b5e4-c0ff40a6dc7b" (reference "R37") (unit 1)))))
 (wire
  (pts (xy 48.26 157.48) (xy 43.18 157.48))
  (stroke (width 0) (type default)))
 (wire
  (pts (xy 43.18 157.48) (xy 43.18 160.02))
  (stroke (width 0) (type default)))
 (wire
  (pts (xy 43.18 157.48) (xy 33.02 157.48))
  (stroke (width 0) (type default)))
 (junction
  (at 43.18 157.48)
  (diameter 0)
  (color 0 0 0 0))
 (symbol
  (lib_id "power:GND")
  (at 43.18 167.64 0)
  (unit 1)
  (body_style 1)
  (exclude_from_sim no)
  (in_bom yes)
  (on_board yes)
  (dnp no)
  (property
   "Reference"
   "#PWR007" (at 43.18 167.64 0) (effects (font (size 1.27 1.27)) (justify left) (hide yes)))
  (property
   "Value"
   "CTRL_GND" (at 43.18 172.72 0) (effects (font (size 1.27 1.27))))
  (property
   "Footprint"
   "" (at 43.18 167.64 0) (effects (font (size 1.27 1.27)) (justify left) (hide yes)))
  (property
   "Datasheet"
   "" (at 43.18 167.64 0) (effects (font (size 1.27 1.27)) (justify left) (hide yes)))
  (pin
   "1")
  (instances (project
    "master-uscita-L" (path
    "/cc71cb06-0b2d-556a-b328-36d22986674b/72d76000-9c12-505d-b5e4-c0ff40a6dc7b" (reference "#PWR007") (unit 1)))))
 (wire
  (pts (xy 25.4 157.48) (xy 22.86 157.48))
  (stroke (width 0) (type default)))
 (symbol
  (lib_id "power:+15V")
  (at 22.86 157.48 0)
  (unit 1)
  (body_style 1)
  (exclude_from_sim no)
  (in_bom yes)
  (on_board yes)
  (dnp no)
  (property
   "Reference"
   "#PWR008" (at 22.86 157.48 0) (effects (font (size 1.27 1.27)) (justify left) (hide yes)))
  (property
   "Value"
   "+5V" (at 22.86 152.4 0) (effects (font (size 1.27 1.27))))
  (property
   "Footprint"
   "" (at 22.86 157.48 0) (effects (font (size 1.27 1.27)) (justify left) (hide yes)))
  (property
   "Datasheet"
   "" (at 22.86 157.48 0) (effects (font (size 1.27 1.27)) (justify left) (hide yes)))
  (pin
   "1")
  (instances (project
    "master-uscita-L" (path
    "/cc71cb06-0b2d-556a-b328-36d22986674b/72d76000-9c12-505d-b5e4-c0ff40a6dc7b" (reference "#PWR008") (unit 1)))))
 (wire
  (pts (xy 53.34 162.56) (xy 50.8 162.56))
  (stroke (width 0) (type default)))
 (wire
  (pts (xy 50.8 162.56) (xy 50.8 179.07))
  (stroke (width 0) (type default)))
 (symbol
  (lib_id "Device:C")
  (at 45.72 185.42 0)
  (unit 1)
  (body_style 1)
  (exclude_from_sim no)
  (in_bom yes)
  (on_board yes)
  (dnp no)
  (property
   "Reference"
   "C21" (at 48.26 184.15 0) (effects (font (size 1.27 1.27)) (justify left)))
  (property
   "Value"
   "1u" (at 48.26 186.69 0) (effects (font (size 1.27 1.27)) (justify left)))
  (property
   "Footprint"
   "Capacitor_SMD:C_1206_3216Metric" (at 45.72 185.42 0) (effects (font (size 1.27 1.27)) (justify left) (hide yes)))
  (property
   "Datasheet"
   "" (at 45.72 185.42 0) (effects (font (size 1.27 1.27)) (justify left) (hide yes)))
  (pin
   "1")
  (pin
   "2")
  (instances (project
    "master-uscita-L" (path
    "/cc71cb06-0b2d-556a-b328-36d22986674b/72d76000-9c12-505d-b5e4-c0ff40a6dc7b" (reference "C21") (unit 1)))))
 (symbol
  (lib_id "Device:R")
  (at 36.83 179.07 90)
  (unit 1)
  (body_style 1)
  (exclude_from_sim no)
  (in_bom yes)
  (on_board yes)
  (dnp no)
  (property
   "Reference"
   "R40" (at 36.83 176.53 90) (effects (font (size 1.27 1.27))))
  (property
   "Value"
   "680k" (at 36.83 181.61 90) (effects (font (size 1.27 1.27))))
  (property
   "Footprint"
   "Resistor_SMD:R_0805_2012Metric" (at 36.83 179.07 0) (effects (font (size 1.27 1.27)) (justify left) (hide yes)))
  (property
   "Datasheet"
   "" (at 36.83 179.07 0) (effects (font (size 1.27 1.27)) (justify left) (hide yes)))
  (property
   "Nota"
   "tenuta: 680k x 1u, soglia a meta' = 0,47 s" (at 36.83 179.07 0) (effects (font (size 1.27 1.27)) (justify left) (hide yes)))
  (pin
   "1")
  (pin
   "2")
  (instances (project
    "master-uscita-L" (path
    "/cc71cb06-0b2d-556a-b328-36d22986674b/72d76000-9c12-505d-b5e4-c0ff40a6dc7b" (reference "R40") (unit 1)))))
 (wire
  (pts (xy 50.8 179.07) (xy 45.72 179.07))
  (stroke (width 0) (type default)))
 (wire
  (pts (xy 45.72 179.07) (xy 45.72 181.61))
  (stroke (width 0) (type default)))
 (wire
  (pts (xy 45.72 179.07) (xy 40.64 179.07))
  (stroke (width 0) (type default)))
 (junction
  (at 45.72 179.07)
  (diameter 0)
  (color 0 0 0 0))
 (symbol
  (lib_id "power:GND")
  (at 45.72 189.23 0)
  (unit 1)
  (body_style 1)
  (exclude_from_sim no)
  (in_bom yes)
  (on_board yes)
  (dnp no)
  (property
   "Reference"
   "#PWR009" (at 45.72 189.23 0) (effects (font (size 1.27 1.27)) (justify left) (hide yes)))
  (property
   "Value"
   "CTRL_GND" (at 45.72 194.31 0) (effects (font (size 1.27 1.27))))
  (property
   "Footprint"
   "" (at 45.72 189.23 0) (effects (font (size 1.27 1.27)) (justify left) (hide yes)))
  (property
   "Datasheet"
   "" (at 45.72 189.23 0) (effects (font (size 1.27 1.27)) (justify left) (hide yes)))
  (pin
   "1")
  (instances (project
    "master-uscita-L" (path
    "/cc71cb06-0b2d-556a-b328-36d22986674b/72d76000-9c12-505d-b5e4-c0ff40a6dc7b" (reference "#PWR009") (unit 1)))))
 (wire
  (pts (xy 30.48 179.07) (xy 33.02 179.07))
  (stroke (width 0) (type default)))
 (symbol
  (lib_id "power:+15V")
  (at 30.48 179.07 0)
  (unit 1)
  (body_style 1)
  (exclude_from_sim no)
  (in_bom yes)
  (on_board yes)
  (dnp no)
  (property
   "Reference"
   "#PWR010" (at 30.48 179.07 0) (effects (font (size 1.27 1.27)) (justify left) (hide yes)))
  (property
   "Value"
   "+5V" (at 30.48 173.99 0) (effects (font (size 1.27 1.27))))
  (property
   "Footprint"
   "" (at 30.48 179.07 0) (effects (font (size 1.27 1.27)) (justify left) (hide yes)))
  (property
   "Datasheet"
   "" (at 30.48 179.07 0) (effects (font (size 1.27 1.27)) (justify left) (hide yes)))
  (pin
   "1")
  (instances (project
    "master-uscita-L" (path
    "/cc71cb06-0b2d-556a-b328-36d22986674b/72d76000-9c12-505d-b5e4-c0ff40a6dc7b" (reference "#PWR010") (unit 1)))))
 (wire
  (pts (xy 68.58 160.02) (xy 71.12 160.02))
  (stroke (width 0) (type default)))
 (symbol
  (lib_id "Device:R")
  (at 80.01 160.02 90)
  (unit 1)
  (body_style 1)
  (exclude_from_sim no)
  (in_bom yes)
  (on_board yes)
  (dnp no)
  (property
   "Reference"
   "R41" (at 80.01 157.48 90) (effects (font (size 1.27 1.27))))
  (property
   "Value"
   "4k7" (at 80.01 162.56 90) (effects (font (size 1.27 1.27))))
  (property
   "Footprint"
   "Resistor_SMD:R_0805_2012Metric" (at 80.01 160.02 0) (effects (font (size 1.27 1.27)) (justify left) (hide yes)))
  (property
   "Datasheet"
   "" (at 80.01 160.02 0) (effects (font (size 1.27 1.27)) (justify left) (hide yes)))
  (pin
   "1")
  (pin
   "2")
  (instances (project
    "master-uscita-L" (path
    "/cc71cb06-0b2d-556a-b328-36d22986674b/72d76000-9c12-505d-b5e4-c0ff40a6dc7b" (reference "R41") (unit 1)))))
 (wire
  (pts (xy 71.12 160.02) (xy 76.2 160.02))
  (stroke (width 0) (type default)))
 (symbol
  (lib_id "Diode:BAT54W")
  (at 30.48 210.82 0)
  (unit 1)
  (body_style 1)
  (exclude_from_sim no)
  (in_bom yes)
  (on_board yes)
  (dnp no)
  (property
   "Reference"
   "D41" (at 27.94 208.28 0) (effects (font (size 1.27 1.27)) (justify left)))
  (property
   "Value"
   "BAT54W" (at 27.94 213.36 0) (effects (font (size 1.27 1.27)) (justify left)))
  (property
   "Footprint"
   "Package_TO_SOT_SMD:SOT-323_SC-70" (at 30.48 210.82 0) (effects (font (size 1.27 1.27)) (justify left) (hide yes)))
  (property
   "Datasheet"
   "" (at 30.48 210.82 0) (effects (font (size 1.27 1.27)) (justify left) (hide yes)))
  (pin
   "1")
  (pin
   "2")
  (pin
   "3")
  (instances (project
    "master-uscita-L" (path
    "/cc71cb06-0b2d-556a-b328-36d22986674b/72d76000-9c12-505d-b5e4-c0ff40a6dc7b" (reference "D41") (unit 1)))))
 (wire
  (pts (xy 34.29 210.82) (xy 36.83 210.82))
  (stroke (width 0) (type default)))
 (symbol
  (lib_id "power:GND")
  (at 36.83 210.82 0)
  (unit 1)
  (body_style 1)
  (exclude_from_sim no)
  (in_bom yes)
  (on_board yes)
  (dnp no)
  (property
   "Reference"
   "#PWR011" (at 36.83 210.82 0) (effects (font (size 1.27 1.27)) (justify left) (hide yes)))
  (property
   "Value"
   "CTRL_GND" (at 36.83 215.9 0) (effects (font (size 1.27 1.27))))
  (property
   "Footprint"
   "" (at 36.83 210.82 0) (effects (font (size 1.27 1.27)) (justify left) (hide yes)))
  (property
   "Datasheet"
   "" (at 36.83 210.82 0) (effects (font (size 1.27 1.27)) (justify left) (hide yes)))
  (pin
   "1")
  (instances (project
    "master-uscita-L" (path
    "/cc71cb06-0b2d-556a-b328-36d22986674b/72d76000-9c12-505d-b5e4-c0ff40a6dc7b" (reference "#PWR011") (unit 1)))))
 (no_connect
  (at 30.48 210.82))
 (symbol
  (lib_id "Diode:BAT54W")
  (at 137.16 40.64 0)
  (unit 1)
  (body_style 1)
  (exclude_from_sim no)
  (in_bom yes)
  (on_board yes)
  (dnp no)
  (property
   "Reference"
   "D42" (at 134.62 38.1 0) (effects (font (size 1.27 1.27)) (justify left)))
  (property
   "Value"
   "BAT54W" (at 134.62 43.18 0) (effects (font (size 1.27 1.27)) (justify left)))
  (property
   "Footprint"
   "Package_TO_SOT_SMD:SOT-323_SC-70" (at 137.16 40.64 0) (effects (font (size 1.27 1.27)) (justify left) (hide yes)))
  (property
   "Datasheet"
   "" (at 137.16 40.64 0) (effects (font (size 1.27 1.27)) (justify left) (hide yes)))
  (pin
   "1")
  (pin
   "2")
  (pin
   "3")
  (instances (project
    "master-uscita-L" (path
    "/cc71cb06-0b2d-556a-b328-36d22986674b/72d76000-9c12-505d-b5e4-c0ff40a6dc7b" (reference "D42") (unit 1)))))
 (wire
  (pts (xy 140.97 40.64) (xy 143.51 40.64))
  (stroke (width 0) (type default)))
 (symbol
  (lib_id "power:GND")
  (at 143.51 40.64 0)
  (unit 1)
  (body_style 1)
  (exclude_from_sim no)
  (in_bom yes)
  (on_board yes)
  (dnp no)
  (property
   "Reference"
   "#PWR012" (at 143.51 40.64 0) (effects (font (size 1.27 1.27)) (justify left) (hide yes)))
  (property
   "Value"
   "CTRL_GND" (at 143.51 45.72 0) (effects (font (size 1.27 1.27))))
  (property
   "Footprint"
   "" (at 143.51 40.64 0) (effects (font (size 1.27 1.27)) (justify left) (hide yes)))
  (property
   "Datasheet"
   "" (at 143.51 40.64 0) (effects (font (size 1.27 1.27)) (justify left) (hide yes)))
  (pin
   "1")
  (instances (project
    "master-uscita-L" (path
    "/cc71cb06-0b2d-556a-b328-36d22986674b/72d76000-9c12-505d-b5e4-c0ff40a6dc7b" (reference "#PWR012") (unit 1)))))
 (no_connect
  (at 137.16 40.64))
 (wire
  (pts (xy 133.35 40.64) (xy 130.81 40.64))
  (stroke (width 0) (type default)))
 (symbol
  (lib_id "Device:R")
  (at 121.92 40.64 90)
  (unit 1)
  (body_style 1)
  (exclude_from_sim no)
  (in_bom yes)
  (on_board yes)
  (dnp no)
  (property
   "Reference"
   "R42" (at 121.92 38.1 90) (effects (font (size 1.27 1.27))))
  (property
   "Value"
   "10k" (at 121.92 43.18 90) (effects (font (size 1.27 1.27))))
  (property
   "Footprint"
   "Resistor_SMD:R_0805_2012Metric" (at 121.92 40.64 0) (effects (font (size 1.27 1.27)) (justify left) (hide yes)))
  (property
   "Datasheet"
   "" (at 121.92 40.64 0) (effects (font (size 1.27 1.27)) (justify left) (hide yes)))
  (property
   "Nota"
   "NOTA: CLIP alto = LED acceso (clip)" (at 121.92 40.64 0) (effects (font (size 1.27 1.27)) (justify left) (hide yes)))
  (pin
   "1")
  (pin
   "2")
  (instances (project
    "master-uscita-L" (path
    "/cc71cb06-0b2d-556a-b328-36d22986674b/72d76000-9c12-505d-b5e4-c0ff40a6dc7b" (reference "R42") (unit 1)))))
 (wire
  (pts (xy 130.81 40.64) (xy 125.73 40.64))
  (stroke (width 0) (type default)))
 (wire
  (pts (xy 118.11 40.64) (xy 115.57 40.64))
  (stroke (width 0) (type default)))
 (symbol
  (lib_id "power:+15V")
  (at 115.57 40.64 0)
  (unit 1)
  (body_style 1)
  (exclude_from_sim no)
  (in_bom yes)
  (on_board yes)
  (dnp no)
  (property
   "Reference"
   "#PWR013" (at 115.57 40.64 0) (effects (font (size 1.27 1.27)) (justify left) (hide yes)))
  (property
   "Value"
   "+5V" (at 115.57 35.56 0) (effects (font (size 1.27 1.27))))
  (property
   "Footprint"
   "" (at 115.57 40.64 0) (effects (font (size 1.27 1.27)) (justify left) (hide yes)))
  (property
   "Datasheet"
   "" (at 115.57 40.64 0) (effects (font (size 1.27 1.27)) (justify left) (hide yes)))
  (pin
   "1")
  (instances (project
    "master-uscita-L" (path
    "/cc71cb06-0b2d-556a-b328-36d22986674b/72d76000-9c12-505d-b5e4-c0ff40a6dc7b" (reference "#PWR013") (unit 1)))))
 (wire
  (pts (xy 66.04 43.18) (xy 66.04 96.52))
  (stroke (width 0) (type default)))
 (wire
  (pts (xy 30.48 93.98) (xy 30.48 125.73))
  (stroke (width 0) (type default)))
 (wire
  (pts (xy 30.48 125.73) (xy 21.59 125.73))
  (stroke (width 0) (type default)))
 (wire
  (pts (xy 21.59 125.73) (xy 21.59 135.89))
  (stroke (width 0) (type default)))
 (wire
  (pts (xy 21.59 135.89) (xy 25.4 135.89))
  (stroke (width 0) (type default)))
 (wire
  (pts (xy 36.83 40.64) (xy 36.83 91.44))
  (stroke (width 0) (type default)))
 (wire
  (pts (xy 36.83 91.44) (xy 48.26 91.44))
  (stroke (width 0) (type default)))
 (wire
  (pts (xy 48.26 91.44) (xy 48.26 99.06))
  (stroke (width 0) (type default)))
 (wire
  (pts (xy 40.64 179.07) (xy 40.64 205.74))
  (stroke (width 0) (type default)))
 (wire
  (pts (xy 40.64 205.74) (xy 26.67 205.74))
  (stroke (width 0) (type default)))
 (wire
  (pts (xy 26.67 205.74) (xy 26.67 210.82))
  (stroke (width 0) (type default)))
 (wire
  (pts (xy 52.07 162.56) (xy 52.07 104.14))
  (stroke (width 0) (type default)))
 (wire
  (pts (xy 52.07 104.14) (xy 81.28 104.14))
  (stroke (width 0) (type default)))
 (wire
  (pts (xy 81.28 104.14) (xy 81.28 43.18))
  (stroke (width 0) (type default)))
 (wire
  (pts (xy 125.73 40.64) (xy 125.73 160.02))
  (stroke (width 0) (type default)))
 (wire
  (pts (xy 125.73 160.02) (xy 83.82 160.02))
  (stroke (width 0) (type default)))
 (junction
  (at 125.73 40.64)
  (diameter 0)
  (color 0 0 0 0))
 (junction
  (at 66.04 43.18)
  (diameter 0)
  (color 0 0 0 0))
 (junction
  (at 40.64 179.07)
  (diameter 0)
  (color 0 0 0 0))
 (junction
  (at 52.07 162.56)
  (diameter 0)
  (color 0 0 0 0))
 (junction
  (at 36.83 40.64)
  (diameter 0)
  (color 0 0 0 0))
 (junction
  (at 30.48 93.98)
  (diameter 0)
  (color 0 0 0 0))
 (global_label
  "OUT_H"
  (shape passive)
  (at 22.86 40.64 180)
  (fields_autoplaced yes)
  (effects (font (size 1 1)) (justify right)))
 (global_label
  "CLIP_L"
  (shape passive)
  (at 83.82 160.02 0)
  (fields_autoplaced yes)
  (effects (font (size 1 1)) (justify left))))
